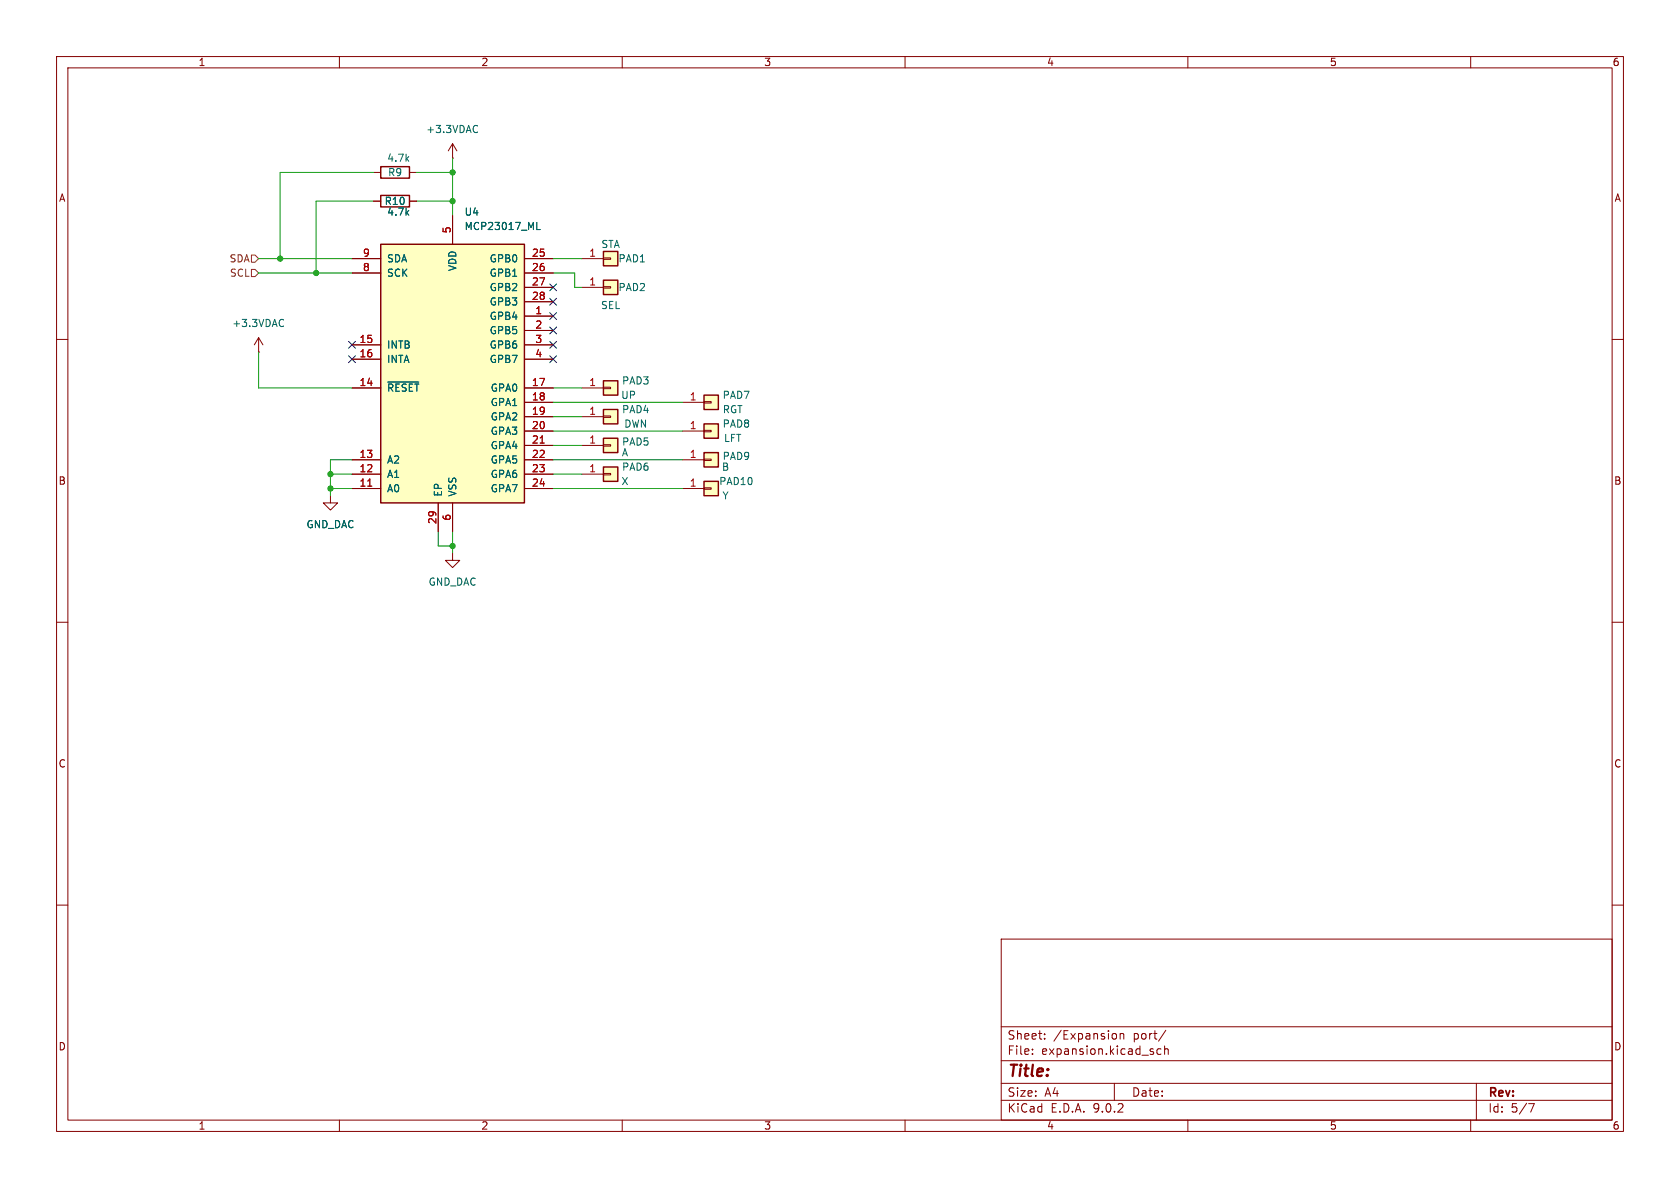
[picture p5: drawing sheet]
<svg xmlns="http://www.w3.org/2000/svg" width="297mm" height="210mm" viewBox="0 0 297 210" stroke-linecap="round" stroke-linejoin="round" font-family="sans-serif">
<g fill="none" stroke="#840000" stroke-width=".18">
<path d="M10 10h277v190h-277zM12 12h273v186h-273zM60 10v2M110 10v2M160 10v2M210 10v2M260 10v2M10 60h2M285 60h2M10 110h2M285 110h2M10 160h2"/>
<path d="M177 166h108v32h-108zM285 160h2M60 198v2M110 198v2M160 198v2M177 194.5h108M177 191.5h108M177 187.5h108M177 181.5h108M182.5 186.3v.1M182.5 185.5v.1M184.7 183.6v.1"/>
<path d="M184.7 182.8v.1M197 191.5v3M197.1 182.7l.3 .3v.4l-.3 .3M198 182.8l.2-.1 .4 .1 .1 .9M198 182.7v1M205.2 185.5l-.4-.1-.3 .3v.4l.2 .2h.5M205.9 185.5l.2-.1 .4 .1v.9M205.9 184.9v1.5M206.1 182.1l-1.3 2M210 198v2M260 198v2M261 191.5v6.5"/>
<path d="M270.2 195.1h1l-.6 1.5"/>
</g>
<path d="M124.5 80h2.5v2.6h-2.5z" fill="#ffffc2"/>
<path d="M124.5 80h2.5v2.6h-2.5z" fill="none" stroke="#840000" stroke-width=".25"/>
<path d="M120.6 81.3h3.9M124.5 81.2h1.2v.2h-1.2z" fill="none" stroke="#840000" stroke-width=".18"/>
<path d="M67.3 43.2h25.4v45.7h-25.4z" fill="#ffffc2"/>
<path d="M67.3 29.5h5.1v2h-5.1zM67.3 34.5h5.1v2.1h-5.1zM67.3 43.2h25.4v45.7h-25.4z" fill="none" stroke="#840000" stroke-width=".25"/>
<g fill="none" stroke="#840000" stroke-width=".18">
<path d="M66 30.5h1.3M66 35.6h1.3M72.4 30.5h1.3M72.4 35.6h1.3M80 27.9h.1M80 25.4v2.5M80 38.1v5.1M80 25.4l-.8 1.3M80 25.4l.8 1.3M45.7 59.7l-.7 1.3M45.7 59.7l.8 1.3M45.7 59.7v2.5"/>
<path d="M62.2 45.7h5.1M62.2 48.3h5.1M92.7 45.7h5.1M92.7 48.3h5.1M92.7 50.8h5.1M92.7 53.3h5.1M92.7 55.9h5.1M92.7 58.4h5.1M45.7 62.2h.1M62.2 61h5.1M62.2 63.5h5.1M62.2 68.6h5.1"/>
<path d="M92.7 61h5.1M92.7 63.5h5.1M92.7 68.6h5.1M92.7 71.1h5.1M92.7 73.7h5.1M92.7 76.2h5.1M92.7 78.7h5.1M58.4 87.6v1.3h1.3l-1.3 1.3-1.3-1.3h1.3M62.2 81.3h5.1M62.2 83.8h5.1M62.2 86.4h5.1M77.5 88.9v5.1"/>
<path d="M80 88.9v5.1M92.7 81.3h5.1M92.7 83.8h5.1M92.7 86.4h5.1"/>
</g>
<path d="M84.2 22.2l.2 .1M84.4 23.3l-.2 .1M49.9 56.5l.2 .1M50.1 57.6l-.2 .1M94.9 40.6h.6M68.6 67.5h5.4" fill="none" stroke="#006464" stroke-width=".18"/>
<path d="M95.5 78.3h.7M65 85.9h.7" fill="none" stroke="#a90000" stroke-width=".18"/>
<path d="M124.5 85.1h2.5v2.5h-2.5z" fill="#ffffc2"/>
<path d="M124.5 85.1h2.5v2.5h-2.5z" fill="none" stroke="#840000" stroke-width=".25"/>
<path d="M120.6 86.4h3.9M124.5 86.2h1.2v.3h-1.2z" fill="none" stroke="#840000" stroke-width=".18"/>
<path d="M124.5 69.9h2.5v2.5h-2.5z" fill="#ffffc2"/>
<path d="M124.5 69.9h2.5v2.5h-2.5z" fill="none" stroke="#840000" stroke-width=".25"/>
<path d="M120.6 71.1h3.9M124.5 71h1.2v.2h-1.2z" fill="none" stroke="#840000" stroke-width=".18"/>
<path d="M106.7 72.4h2.5v2.5h-2.5z" fill="#ffffc2"/>
<path d="M106.7 72.4h2.5v2.5h-2.5z" fill="none" stroke="#840000" stroke-width=".25"/>
<path d="M102.9 73.7h3.8M106.7 73.5h1.2v.3h-1.2z" fill="none" stroke="#840000" stroke-width=".18"/>
<path d="M106.7 67.3h2.5v2.6h-2.5z" fill="#ffffc2"/>
<path d="M106.7 67.3h2.5v2.6h-2.5z" fill="none" stroke="#840000" stroke-width=".25"/>
<path d="M102.9 68.6h3.8M106.7 68.5h1.2v.2h-1.2z" fill="none" stroke="#840000" stroke-width=".18"/>
<path d="M124.5 74.9h2.5v2.6h-2.5z" fill="#ffffc2"/>
<path d="M124.5 74.9h2.5v2.6h-2.5z" fill="none" stroke="#840000" stroke-width=".25"/>
<path d="M120.6 76.2h3.9M124.5 76.1h1.2v.2h-1.2z" fill="none" stroke="#840000" stroke-width=".18"/>
<path d="M106.7 77.5h2.5v2.5h-2.5z" fill="#ffffc2"/>
<path d="M106.7 77.5h2.5v2.5h-2.5z" fill="none" stroke="#840000" stroke-width=".25"/>
<path d="M102.9 78.7h3.8M106.7 78.6h1.2v.3h-1.2z" fill="none" stroke="#840000" stroke-width=".18"/>
<path d="M106.7 82.6h2.5v2.5h-2.5z" fill="#ffffc2"/>
<path d="M106.7 82.6h2.5v2.5h-2.5z" fill="none" stroke="#840000" stroke-width=".25"/>
<path d="M102.9 83.8h3.8M106.7 83.7h1.2v.2h-1.2z" fill="none" stroke="#840000" stroke-width=".18"/>
<path d="M106.7 44.5h2.5v2.5h-2.5z" fill="#ffffc2"/>
<path d="M106.7 44.5h2.5v2.5h-2.5z" fill="none" stroke="#840000" stroke-width=".25"/>
<path d="M102.9 45.7h3.8M106.7 45.6h1.2v.2h-1.2z" fill="none" stroke="#840000" stroke-width=".18"/>
<path d="M106.7 49.5h2.5v2.6h-2.5z" fill="#ffffc2"/>
<path d="M106.7 49.5h2.5v2.6h-2.5z" fill="none" stroke="#840000" stroke-width=".25"/>
<g fill="none" stroke="#840000" stroke-width=".18">
<path d="M66 35.6h1.3M72.4 35.6h1.3M80 38.1v5.1M62.2 45.7h5.1M62.2 48.3h5.1M92.7 50.8h5.1M92.7 45.7h5.1M92.7 48.3h5.1M92.7 53.3h5.1M92.7 55.9h5.1M92.7 58.4h5.1M102.9 50.8h3.8"/>
<path d="M106.7 50.7h1.2v.2h-1.2zM62.2 61h5.1M62.2 63.5h5.1M62.2 68.6h5.1M92.7 61h5.1M92.7 63.5h5.1M92.7 68.6h5.1M92.7 71.1h5.1M92.7 73.7h5.1M92.7 76.2h5.1M92.7 78.7h5.1M62.2 81.3h5.1"/>
<path d="M62.2 83.8h5.1M62.2 86.4h5.1M77.5 88.9v5.1M80 97.8v1.3h1.3l-1.3 1.2-1.3-1.2h1.3M80 88.9v5.1M92.7 81.3h5.1M92.7 83.8h5.1M92.7 86.4h5.1"/>
</g>
<path d="M44.4 47.6h.7l.6 .7-.6 .6h-.7zM44.4 45.1h.7l.6 .6-.6 .7h-.7z" fill="none" stroke="#725600" stroke-width=".18"/>
<g fill="none" stroke="#009600" stroke-width=".18">
<path d="M66 35.6h-10.1v12.7M66 30.5h-16.5v15.2M73.7 35.6h6.3M73.7 30.5h6.3M80 27.9v10.2M45.7 45.7h16.5M45.7 48.3h16.5M97.8 45.7h5.1M97.8 48.3h3.8v2.5h1.3M45.7 62.2v6.4h16.5M97.8 68.6h5.1M97.8 73.7h5.1"/>
<path d="M97.8 76.2h22.8M97.8 71.1h22.8M97.8 78.7h5.1M58.4 86.4h3.8M58.4 83.8h3.8M62.2 81.3h-3.8v6.3M77.5 94v2.5h2.5M80 94v3.8M97.8 81.3h22.8M97.8 86.4h22.8M97.8 83.8h5.1"/>
</g>
<g fill="none" stroke="#000084" stroke-width=".18">
<path d="M97.2 52.7l1.2 1.2M97.2 50.2l1.2 1.2M97.2 57.8l1.2 1.2M97.2 55.3l1.2 1.2M98.4 52.7l-1.2 1.2M98.4 50.2l-1.2 1.2M98.4 57.8l-1.2 1.2M98.4 55.3l-1.2 1.2M61.6 60.4l1.2 1.2M61.6 62.9l1.2 1.2M62.8 60.4l-1.2 1.2M62.8 62.9l-1.2 1.2"/>
<path d="M97.2 62.9l1.2 1.2M97.2 60.4l1.2 1.2M98.4 62.9l-1.2 1.2M98.4 60.4l-1.2 1.2"/>
</g>
<path d="M94.9 40.6h.6M68.6 67.5h5.4" fill="none" stroke="#006464" stroke-width=".18"/>
<path d="M95.5 78.3h.7M65 85.9h.7" fill="none" stroke="#a90000" stroke-width=".18"/>
<g fill="#009600" stroke="#009600" stroke-width=".18">
<circle cx="80" cy="96.5" r=".46"/>
<circle cx="58.4" cy="83.8" r=".46"/>
<circle cx="58.4" cy="86.4" r=".46"/>
<circle cx="55.9" cy="48.3" r=".46"/>
<circle cx="49.5" cy="45.7" r=".46"/>
<circle cx="80" cy="30.5" r=".46"/>
<circle cx="80" cy="35.6" r=".46"/>
</g>
<text font-size="2.8" fill="#840000" x="178" y="190.9">Title:</text>
<g font-size="2.1" fill="#840000">
<text x="178" y="184">Sheet:</text>
<text x="186.2" y="184">/Expansion</text>
<text x="200.4" y="184">port/</text>
<text x="178" y="186.7">File:</text>
<text x="184.1" y="186.7">expansion.kicad_sch</text>
<text x="178" y="196.9">KiCad</text>
<text x="178" y="194.1">Size:</text>
<text x="184.7" y="194.1">A4</text>
<text x="185.7" y="196.9">E.D.A.</text>
<text x="193.3" y="196.9">9.0.2</text>
<text x="200" y="194.1">Date:</text>
<text x="263" y="194.3">Rev:</text>
<text x="263" y="196.9">Id:</text>
<text x="267.1" y="196.9">5/7</text>
</g>
<g font-size="1.8" fill="#840000">
<text x="35" y="11.9">1</text>
<text x="85" y="11.9">2</text>
<text x="135" y="11.9">3</text>
<text x="185" y="11.9">4</text>
<text x="235" y="11.9">5</text>
<text x="285" y="11.9">6</text>
<text x="10.3" y="35.9">A</text>
<text x="285.3" y="35.9">A</text>
<text x="10.3" y="85.9">B</text>
<text x="285.3" y="85.9">B</text>
<text x="10.3" y="135.9">C</text>
<text x="285.3" y="135.9">C</text>
<text x="10.3" y="185.9">D</text>
<text x="285.3" y="185.9">D</text>
<text x="35" y="199.9">1</text>
<text x="85" y="199.9">2</text>
<text x="135" y="199.9">3</text>
<text x="185" y="199.9">4</text>
<text x="235" y="199.9">5</text>
<text x="285" y="199.9">6</text>
</g>
<g font-size="1.8" fill="#006464">
<text x="75.3" y="23.7">+3.3VDAC</text>
<text x="68.4" y="28.8">4.7k</text>
<text x="68.5" y="31.3">R9</text>
<text x="67.9" y="36.4">R10</text>
<text x="68.4" y="38.3">4.7k</text>
<text x="82" y="38.3">U4</text>
<text x="82" y="40.9">MCP23017_ML</text>
<text x="68.3" y="46.6">SDA</text>
<text x="86.5" y="46.6">GPB0</text>
<text x="106.2" y="44">STA</text>
<text x="109.2" y="46.6">PAD1</text>
<text x="68.3" y="49.1">SCK</text>
<text x="80.9" y="48" transform="rotate(-90 80.9 48)">VDD</text>
<text x="86.5" y="49.1">GPB1</text>
<text x="86.5" y="51.7">GPB2</text>
<text x="109.2" y="51.7">PAD2</text>
<text x="41" y="58">+3.3VDAC</text>
<text x="86.5" y="54.2">GPB3</text>
<text x="86.5" y="56.7">GPB4</text>
<text x="86.5" y="59.3">GPB5</text>
<text x="106.2" y="54.8">SEL</text>
<text x="68.3" y="61.8">INTB</text>
<text x="68.3" y="64.4">INTA</text>
<text x="86.5" y="61.8">GPB6</text>
<text x="86.5" y="64.4">GPB7</text>
<text x="68.3" y="69.4">~{RESET}</text>
<text x="86.7" y="69.4">GPA0</text>
<text x="86.7" y="72">GPA1</text>
<text x="109.7" y="70.7">UP</text>
<text x="109.9" y="68.2">PAD3</text>
<text x="127.7" y="70.7">PAD7</text>
<text x="86.7" y="74.5">GPA2</text>
<text x="86.7" y="77.1">GPA3</text>
<text x="109.9" y="73.3">PAD4</text>
<text x="110.3" y="75.8">DWN</text>
<text x="127.7" y="75.8">PAD8</text>
<text x="127.7" y="73.3">RGT</text>
<text x="68.3" y="82.1">A2</text>
<text x="86.7" y="79.6">GPA4</text>
<text x="86.7" y="82.1">GPA5</text>
<text x="109.8" y="80.9">A</text>
<text x="109.9" y="79">PAD5</text>
<text x="109.9" y="83.4">PAD6</text>
<text x="127.5" y="83.4">B</text>
<text x="127.7" y="81.5">PAD9</text>
<text x="127.9" y="78.3">LFT</text>
<text x="68.3" y="84.7">A1</text>
<text x="68.3" y="87.2">A0</text>
<text x="78.3" y="87.9" transform="rotate(-90 78.3 87.9)">EP</text>
<text x="80.9" y="87.9" transform="rotate(-90 80.9 87.9)">VSS</text>
<text x="86.7" y="84.7">GPA6</text>
<text x="86.7" y="87.2">GPA7</text>
<text x="109.8" y="86">X</text>
<text x="127" y="86">PAD10</text>
<text x="127.6" y="88.5">Y</text>
<text x="54.1" y="93.6">GND_DAC</text>
<text x="75.7" y="103.7">GND_DAC</text>
</g>
<g font-size="1.8" fill="#a90000">
<text x="79.8" y="41.3" transform="rotate(-90 79.8 41.3)">5</text>
<text x="64.1" y="45.5">9</text>
<text x="93.9" y="45.5">25</text>
<text x="104.1" y="45.5">1</text>
<text x="64.1" y="48">8</text>
<text x="93.9" y="48">26</text>
<text x="93.9" y="50.5">27</text>
<text x="93.9" y="53.1">28</text>
<text x="104.1" y="50.5">1</text>
<text x="94.5" y="55.6">1</text>
<text x="94.5" y="58.2">2</text>
<text x="63.5" y="60.7">15</text>
<text x="63.5" y="63.2">16</text>
<text x="94.5" y="60.7">3</text>
<text x="94.5" y="63.2">4</text>
<text x="63.5" y="68.3">14</text>
<text x="93.9" y="68.3">17</text>
<text x="93.9" y="70.9">18</text>
<text x="104.1" y="68.3">1</text>
<text x="121.8" y="70.9">1</text>
<text x="93.9" y="73.4">19</text>
<text x="93.9" y="75.9">20</text>
<text x="104.1" y="73.4">1</text>
<text x="121.8" y="75.9">1</text>
<text x="63.5" y="81">13</text>
<text x="63.5" y="83.6">12</text>
<text x="93.9" y="78.5">21</text>
<text x="93.9" y="81">22</text>
<text x="93.9" y="83.6">23</text>
<text x="104.1" y="78.5">1</text>
<text x="104.1" y="83.6">1</text>
<text x="121.8" y="81">1</text>
<text x="63.5" y="86.1">11</text>
<text x="93.9" y="86.1">24</text>
<text x="121.8" y="86.1">1</text>
<text x="77.2" y="92.8" transform="rotate(-90 77.2 92.8)">29</text>
<text x="79.8" y="92.1" transform="rotate(-90 79.8 92.1)">6</text>
</g>
<g font-size="1.8" fill="#725600">
<text x="40.5" y="46.6">SDA</text>
<text x="40.5" y="49.1">SCL</text>
</g>
</svg>
